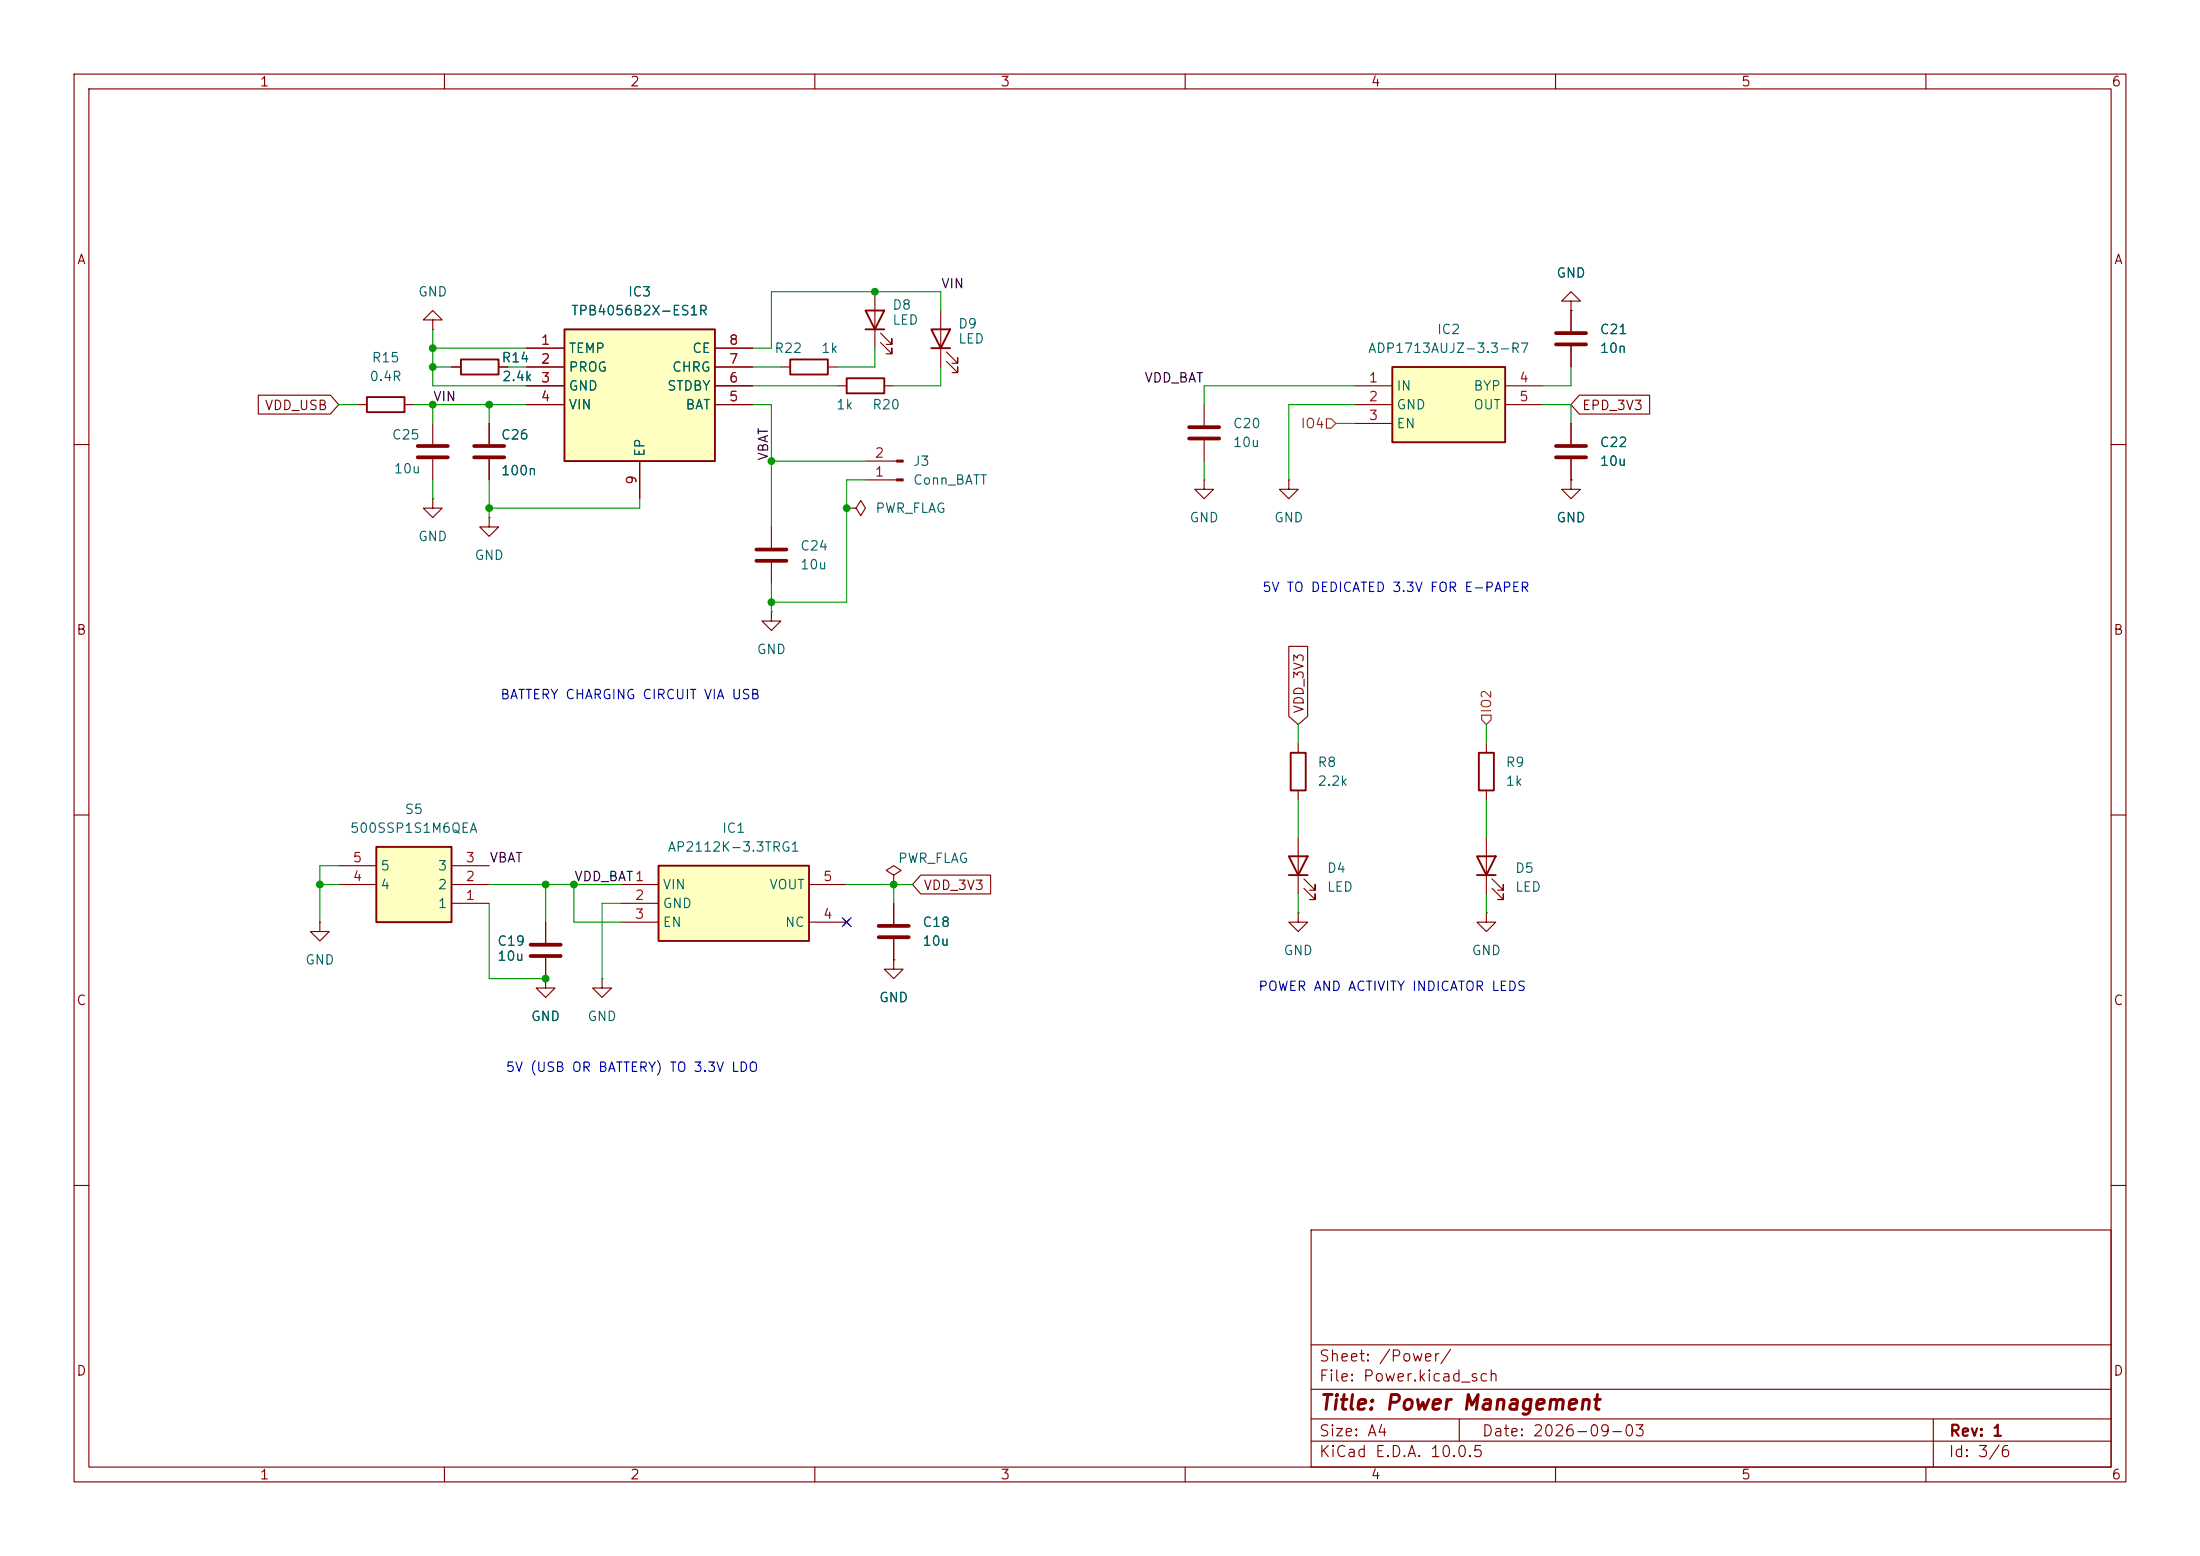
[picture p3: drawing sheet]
<svg xmlns="http://www.w3.org/2000/svg" width="297mm" height="210mm" viewBox="0 0 297 210" stroke-linecap="round" stroke-linejoin="round" font-family="sans-serif">
<g fill="none" stroke="#840000" stroke-width=".15">
<path d="M10 10h277v190h-277zM12 12h273v186h-273zM60 10v2M110 10v2M160 10v2M210 10v2M260 10v2M162.6 54.6v2.8M162.6 59.4v2.8M10 60h2M212.1 64.8v1.2h1.3l-1.3 1.3-1.3-1.3h1.3M212.1 64.8h.1"/>
<path d="M285 60h2M10 110h2M285 110h2M10 160h2M177 166h108v32h-108zM285 160h2M60 198v2M110 198v2M160 198v2M177 194.5h108M177 191.5h108M177 187.5h108"/>
<path d="M177 181.5h108M197 191.5v3M210 198v2M260 198v2M261 191.5v6.5"/>
</g>
<path d="M160.5 57.7h4.1M160.5 59.2h4.1" fill="none" stroke="#840000" stroke-width=".51"/>
<path d="M188 49.5h15.2v10.2h-15.2z" fill="#ffffc2"/>
<path d="M62.2 48.5h5.1v2h-5.1zM114.3 51.1h5.1v2h-5.1zM188 49.5h15.2v10.2h-15.2zM199.4 115.6h2.5l-1.2 2.5zM199.4 118.1h2.5" fill="none" stroke="#840000" stroke-width=".25"/>
<g fill="none" stroke="#840000" stroke-width=".15">
<path d="M61 49.5h1.2M67.3 49.5h1.3M113 52.1h1.3M119.4 52.1h1.2M182.9 52.1h5.1M182.9 54.6h5.1M182.9 57.2h5.1M203.2 52.1h5.1M203.2 54.6h5.1M212.1 57.2v2.7M58.4 67.3v1.3h1.3l-1.3 1.3-1.3-1.3h1.3M58.4 67.3h.1"/>
<path d="M66 69.9v1.2h1.3l-1.3 1.3-1.2-1.3h1.2M66 69.9h.1M104.1 71.1v2.8M104.1 75.9v2.8M114.3 68.6h1.3l.6-1 .6 1-.6 1-.6-1M114.3 68.6h.1M212.1 62v2.8M104.1 82.6v1.2h1.3l-1.3 1.3-1.2-1.3h1.2M104.1 82.6h.1M120.6 118.1l1.1-.6-1.1-.7-1 .7 1 .6v1.3M120.6 119.4h.1M200.7 113v7.7"/>
<path d="M201.4 119.9l1.5 1.5v-.7v.7h-.7M201.4 118.6l1.5 1.5v-.7v.7h-.7M43.2 124.5v1.2h1.2l-1.2 1.3-1.3-1.3h1.3M43.2 124.5h.1M73.7 124.5v2.8M73.7 129.3v2.8M120.6 129.5v1.3h1.3l-1.3 1.3-1.2-1.3h1.2M120.6 129.5h.1M120.6 121.9v2.8M120.6 126.7v2.8"/>
</g>
<path d="M102.1 74.2h4.1M102.1 75.7h4.1M210.1 60.2h4M210.1 61.7h4M71.6 127.5h4.1M71.6 129h4.1M118.6 125h4.1M118.6 126.5h4.1" fill="none" stroke="#840000" stroke-width=".51"/>
<path d="M50.8 114.3h10.2v10.2h-10.2z" fill="#ffffc2"/>
<path d="M106.7 48.5h5.1v2h-5.1zM116.8 41.9h2.6l-1.3 2.6zM116.8 44.5h2.6M50.8 114.3h10.2v10.2h-10.2z" fill="none" stroke="#840000" stroke-width=".25"/>
<path d="M118.1 39.4v7.6M105.4 49.5h1.3M111.8 49.5h1.2M118.9 46.2l1.5 1.6v-.8v.8h-.8M118.9 45l1.5 1.5v-.8v.8h-.8M45.7 119.4h5.1M45.7 116.8h5.1M61 119.4h5M61 116.8h5M61 121.9h5" fill="none" stroke="#840000" stroke-width=".15"/>
<path d="M88.9 116.8h20.3v10.2h-20.3z" fill="#ffffc2"/>
<path d="M49.5 53.6h5.1v2h-5.1zM125.7 44.5h2.6l-1.3 2.5zM125.7 47h2.6M88.9 116.8h20.3v10.2h-20.3zM174 115.6h2.5l-1.2 2.5zM174 118.1h2.5M174.2 101.6h2.1v5.1h-2.1zM199.6 101.6h2.1v5.1h-2.1z" fill="none" stroke="#840000" stroke-width=".25"/>
<g fill="none" stroke="#840000" stroke-width=".15">
<path d="M48.3 54.6h1.2M54.6 54.6h1.3M58.4 43.2h1.3l-1.3-1.3-1.3 1.3h1.3v1.3M58.4 44.5h.1M58.4 57.2v2.7M66 57.2v2.7M127 41.9v7.6M127.8 48.8l1.5 1.5v-.8v.8h-.8M127.8 47.5l1.5 1.5v-.7v.7h-.8M212.1 40.6h1.3l-1.3-1.2-1.3 1.2h1.3v1.3M212.1 41.9h.1M212.1 41.9v2.8"/>
<path d="M212.1 46.7v2.8M58.4 62v2.8M66 62v2.8M116.8 64.8h4.3M116.8 62.2h4.3M83.8 119.4h5.1M109.2 119.4h5.1M175.3 100.3v1.3M175.3 106.7v1.3M175.3 113v7.7M176 119.9l1.5 1.5v-.7v.7h-.7M176 118.6l1.5 1.5v-.7v.7h-.7"/>
<path d="M200.7 100.3v1.3M200.7 106.7v1.3M73.7 132.1v1.3h1.2l-1.2 1.2-1.3-1.2h1.3M73.7 132.1h.1M81.3 132.1v1.3h1.2l-1.2 1.2-1.3-1.2h1.3M81.3 132.1h.1M83.8 121.9h5.1M83.8 124.5h5.1M109.2 124.5h5.1M113.9 124.1l.8 .7M114.7 124.1l-.8 .7M175.3 123.2v1.3h1.2l-1.2 1.2-1.3-1.2h1.3"/>
<path d="M175.3 123.2h.1M200.7 123.2v1.3h1.2l-1.2 1.2-1.3-1.2h1.3M200.7 123.2h.1"/>
</g>
<path d="M210.1 45h4M210.1 46.5h4M56.4 60.2h4.1M56.4 61.7h4.1M64 60.2h4.1M64 61.7h4.1" fill="none" stroke="#840000" stroke-width=".51"/>
<g fill="#840000" stroke="#840000" stroke-width=".15">
<path d="M121.1 64.6h.8v.3h-.8z"/>
<path d="M121.1 62.1h.8v.3h-.8z"/>
</g>
<path d="M76.2 44.5h20.3v17.7h-20.3z" fill="#ffffc2"/>
<path d="M76.2 44.5h20.3v17.7h-20.3z" fill="none" stroke="#840000" stroke-width=".25"/>
<g fill="none" stroke="#840000" stroke-width=".15">
<path d="M34.9 53.3h9.7l1.1 1.3-1.1 1.3h-9.7zM61 49.5h1.2M66 57.2v2.7M67.3 49.5h1.3M71.1 47h5.1M71.1 49.5h5.1M71.1 52.1h5.1M71.1 54.6h5.1M96.5 47h5.1M96.5 49.5h5.1M96.5 52.1h5.1M96.5 54.6h5.1"/>
<path d="M212.1 41.9h.1M212.1 41.9v2.8M212.1 46.7v2.8M212.1 57.2v2.7M213.2 53.3h9.5v2.6h-9.5l-1.1-1.3zM66 62v2.8M86.4 62.2v5.1M162.6 64.8v1.2h1.2l-1.2 1.3-1.3-1.3h1.3M162.6 64.8h.1M174 64.8v1.2h1.3l-1.3 1.3-1.3-1.3h1.3M174 64.8h.1M212.1 64.8h.1"/>
<path d="M212.1 62v2.8M174 87.2h2.5v9.5l-1.2 1.1-1.3-1.1zM124.3 118.1h9.4v2.6h-9.4l-1.1-1.3zM73.7 132.1h.1M73.7 124.5v2.8M73.7 129.3v2.8M120.6 129.5h.1M120.6 121.9v2.8M120.6 126.7v2.8"/>
</g>
<path d="M179.1 56.5h.6l.6 .7-.6 .6h-.6zM200 96.5h1.3v.7l-.6 .6-.7-.6z" fill="none" stroke="#725600" stroke-width=".15"/>
<g fill="none" stroke="#009600" stroke-width=".15">
<path d="M45.7 54.6h2.6M55.9 54.6h15.2M58.4 47h12.7M58.4 49.5h2.6M58.4 44.5v7.6h12.7M58.4 54.6v2.6M66 54.6v2.6M68.6 49.5h2.5M101.6 54.6h2.5v16.5M101.6 49.5h3.8M101.6 52.1h11.4M118.1 47v2.5h-5.1"/>
<path d="M127 41.9v-2.5h-22.9v7.6h-2.5M127 49.5v2.6h-6.4M180.3 57.2h2.6M182.9 54.6h-8.9v10.2M182.9 52.1h-20.3v2.5M208.3 54.6h3.8v2.6M212.1 49.5v2.6h-3.8M58.4 64.8v2.5M66 64.8v5.1M86.4 67.3v1.3h-20.4M104.1 78.7v3.9M104.1 62.2h12.7"/>
<path d="M116.8 64.8h-2.5v16.5h-10.2M162.6 62.2v2.6M175.3 97.8v2.5M200.7 97.8v2.5M43.2 119.4h2.5M45.7 116.8h-2.5v7.7M66 119.4h17.8M73.7 119.4v5.1M77.5 119.4v5.1h6.3M114.3 119.4h8.9M120.6 119.4v2.5M175.3 108v5"/>
<path d="M200.7 108v5M66 121.9v10.2h7.7M83.8 121.9h-2.5v10.2M175.3 120.7v2.5M200.7 120.7v2.5"/>
</g>
<path d="M113.7 123.9l1.2 1.2M114.9 123.9l-1.2 1.2" fill="none" stroke="#000084" stroke-width=".15"/>
<g fill="#009600" stroke="#009600" stroke-width=".14">
<circle cx="66" cy="68.6" r=".46"/>
<circle cx="43.2" cy="119.4" r=".46"/>
<circle cx="73.7" cy="119.4" r=".46"/>
<circle cx="77.5" cy="119.4" r=".46"/>
<circle cx="73.7" cy="132.1" r=".46"/>
<circle cx="118.1" cy="39.4" r=".46"/>
<circle cx="104.1" cy="62.2" r=".46"/>
<circle cx="120.6" cy="119.4" r=".46"/>
<circle cx="104.1" cy="81.3" r=".46"/>
<circle cx="114.3" cy="68.6" r=".46"/>
<circle cx="58.4" cy="49.5" r=".46"/>
<circle cx="58.4" cy="54.6" r=".46"/>
<circle cx="66" cy="54.6" r=".46"/>
<circle cx="58.4" cy="47" r=".46"/>
</g>
<text font-size="2" fill="#840000" x="178" y="190.8">Title: Power Management</text>
<g font-size="1.5" fill="#840000">
<text x="178" y="184.1">Sheet: /Power/</text>
<text x="178" y="186.8">File: Power.kicad_sch</text>
<text x="178" y="197">KiCad E.D.A. 10.0.5</text>
<text x="178" y="194.2">Size: A4</text>
<text x="200" y="194.2">Date: 2026-09-03</text>
<text x="263" y="197">Id: 3/6</text>
<text x="263" y="194.2">Rev: 1</text>
</g>
<g font-size="1.3" fill="#840000">
<text x="35" y="12">1</text>
<text x="85" y="12">2</text>
<text x="135" y="12">3</text>
<text x="185" y="12">4</text>
<text x="235" y="12">5</text>
<text x="285" y="12">6</text>
<text x="10.3" y="36">A</text>
<text x="285.3" y="36">A</text>
<text x="35.7" y="55.7">VDD_USB</text>
<text x="213.5" y="55.7">EPD_3V3</text>
<text x="10.2" y="86">B</text>
<text x="285.2" y="86">B</text>
<text x="176.3" y="96.4" transform="rotate(-90 176.3 96.4)">VDD_3V3</text>
<text x="124.6" y="120.4">VDD_3V3</text>
<text x="10.2" y="136">C</text>
<text x="285.2" y="136">C</text>
<text x="10.2" y="186">D</text>
<text x="285.2" y="186">D</text>
<text x="35" y="200">1</text>
<text x="85" y="200">2</text>
<text x="135" y="200">3</text>
<text x="185" y="200">4</text>
<text x="235" y="200">5</text>
<text x="285" y="200">6</text>
</g>
<g font-size="1.3" fill="#006464">
<text x="56.4" y="40.3">GND</text>
<text x="84.7" y="40.3">IC3</text>
<text x="210" y="37.8">GND</text>
<text x="76.7" y="48">TEMP</text>
<text x="77" y="42.9">TPB4056B2X-ES1R</text>
<text x="93.4" y="48">CE</text>
<text x="104.5" y="48">R22</text>
<text x="110.8" y="48">1k</text>
<text x="120.4" y="42.1">D8</text>
<text x="120.4" y="44.1">LED</text>
<text x="129.3" y="44.7">D9</text>
<text x="129.3" y="46.7">LED</text>
<text x="184.6" y="48">ADP1713AUJZ-3.3-R7</text>
<text x="193.9" y="45.4">IC2</text>
<text x="215.9" y="45.4">C21</text>
<text x="215.9" y="48">10n</text>
<text x="49.8" y="51.8">0.4R</text>
<text x="50.1" y="49.2">R15</text>
<text x="67.6" y="49.2">R14</text>
<text x="67.7" y="51.8">2.4k</text>
<text x="76.7" y="50.5">PROG</text>
<text x="76.7" y="53">GND</text>
<text x="90" y="53">STDBY</text>
<text x="90.6" y="50.5">CHRG</text>
<text x="188.4" y="53">IN</text>
<text x="198.8" y="53">BYP</text>
<text x="52.8" y="59.6">C25</text>
<text x="67.5" y="59.6">C26</text>
<text x="76.7" y="55.6">VIN</text>
<text x="92.5" y="55.6">BAT</text>
<text x="112.8" y="55.6">1k</text>
<text x="117.7" y="55.6">R20</text>
<text x="166.4" y="58.1">C20</text>
<text x="188.4" y="55.6">GND</text>
<text x="188.4" y="58.1">EN</text>
<text x="198.8" y="55.6">OUT</text>
<text x="53.1" y="64.2">10u</text>
<text x="67.5" y="64.5">100n</text>
<text x="87.3" y="61.7" transform="rotate(-90 87.3 61.7)">EP</text>
<text x="123.2" y="63.2">J3</text>
<text x="123.2" y="65.7">Conn_BATT</text>
<text x="166.4" y="60.7">10u</text>
<text x="215.9" y="60.7">C22</text>
<text x="215.9" y="63.2">10u</text>
<text x="118.1" y="69.5">PWR_FLAG</text>
<text x="160.5" y="70.8">GND</text>
<text x="171.9" y="70.8">GND</text>
<text x="210" y="70.8">GND</text>
<text x="56.4" y="73.4">GND</text>
<text x="64" y="75.9">GND</text>
<text x="107.9" y="74.6">C24</text>
<text x="107.9" y="77.2">10u</text>
<text x="102.1" y="88.6">GND</text>
<text x="177.8" y="103.8">R8</text>
<text x="177.8" y="106.4">2.2k</text>
<text x="203.2" y="103.8">R9</text>
<text x="203.2" y="106.4">1k</text>
<text x="47.2" y="112.7">500SSP1S1M6QEA</text>
<text x="54.5" y="110.2">S5</text>
<text x="97.4" y="112.7">IC1</text>
<text x="51.3" y="117.8">5</text>
<text x="59" y="117.8">3</text>
<text x="90" y="115.3">AP2112K-3.3TRG1</text>
<text x="121.1" y="116.8">PWR_FLAG</text>
<text x="179.1" y="118.1">D4</text>
<text x="204.5" y="118.1">D5</text>
<text x="51.3" y="120.3">4</text>
<text x="59" y="122.9">1</text>
<text x="59" y="120.3">2</text>
<text x="89.4" y="120.3">VIN</text>
<text x="89.4" y="122.9">GND</text>
<text x="89.4" y="125.4">EN</text>
<text x="103.8" y="120.3">VOUT</text>
<text x="105.9" y="125.4">NC</text>
<text x="124.4" y="125.4">C18</text>
<text x="179.1" y="120.7">LED</text>
<text x="204.5" y="120.7">LED</text>
<text x="41.1" y="130.5">GND</text>
<text x="67" y="128">C19</text>
<text x="67" y="130">10u</text>
<text x="124.4" y="128">10u</text>
<text x="173.2" y="129.2">GND</text>
<text x="198.6" y="129.2">GND</text>
<text x="118.6" y="135.6">GND</text>
<text x="71.6" y="138.1">GND</text>
<text x="79.2" y="138.1">GND</text>
</g>
<g font-size="1.3" fill="#0f0f0f">
<text x="127" y="39.2">VIN</text>
<text x="154.4" y="51.9">VDD_BAT</text>
<text x="58.4" y="54.5">VIN</text>
<text x="104" y="62.3" transform="rotate(-90 104 62.3)">VBAT</text>
<text x="66" y="116.7">VBAT</text>
<text x="77.4" y="119.3">VDD_BAT1</text>
</g>
<g font-size="1.3" fill="#a90000">
<text x="72.9" y="46.9">1</text>
<text x="98.3" y="46.9">8</text>
<text x="72.9" y="49.4">2</text>
<text x="72.9" y="51.9">3</text>
<text x="98.3" y="51.9">6</text>
<text x="98.3" y="49.4">7</text>
<text x="184.7" y="51.9">1</text>
<text x="205" y="51.9">4</text>
<text x="72.9" y="54.5">4</text>
<text x="98.3" y="54.5">5</text>
<text x="184.7" y="54.5">2</text>
<text x="184.7" y="57">3</text>
<text x="205" y="54.5">5</text>
<text x="86.2" y="65.5" transform="rotate(-90 86.2 65.5)">9</text>
<text x="118" y="64.6">1</text>
<text x="118" y="62.1">2</text>
<text x="47.5" y="119.2">4</text>
<text x="47.5" y="116.7">5</text>
<text x="62.8" y="119.2">2</text>
<text x="62.8" y="116.7">3</text>
<text x="111" y="119.2">5</text>
<text x="62.8" y="121.8">1</text>
<text x="85.6" y="121.8">2</text>
<text x="85.6" y="124.3">3</text>
<text x="111" y="124.3">4</text>
</g>
<g font-size="1.3" fill="#725600">
<text x="175.5" y="58.1">IO4</text>
<text x="201.6" y="96.4" transform="rotate(-90 201.6 96.4)">IO2</text>
</g>
<g font-size="1.3" fill="#0000c2">
<text x="170.3" y="80.2">5V TO DEDICATED 3.3V FOR E-PAPER</text>
<text x="67.5" y="94.7">BATTERY CHARGING CIRCUIT VIA USB</text>
<text x="169.8" y="134.1">POWER AND ACTIVITY INDICATOR LEDS</text>
<text x="68.2" y="145">5V (USB OR BATTERY) TO 3.3V LDO</text>
</g>
</svg>
